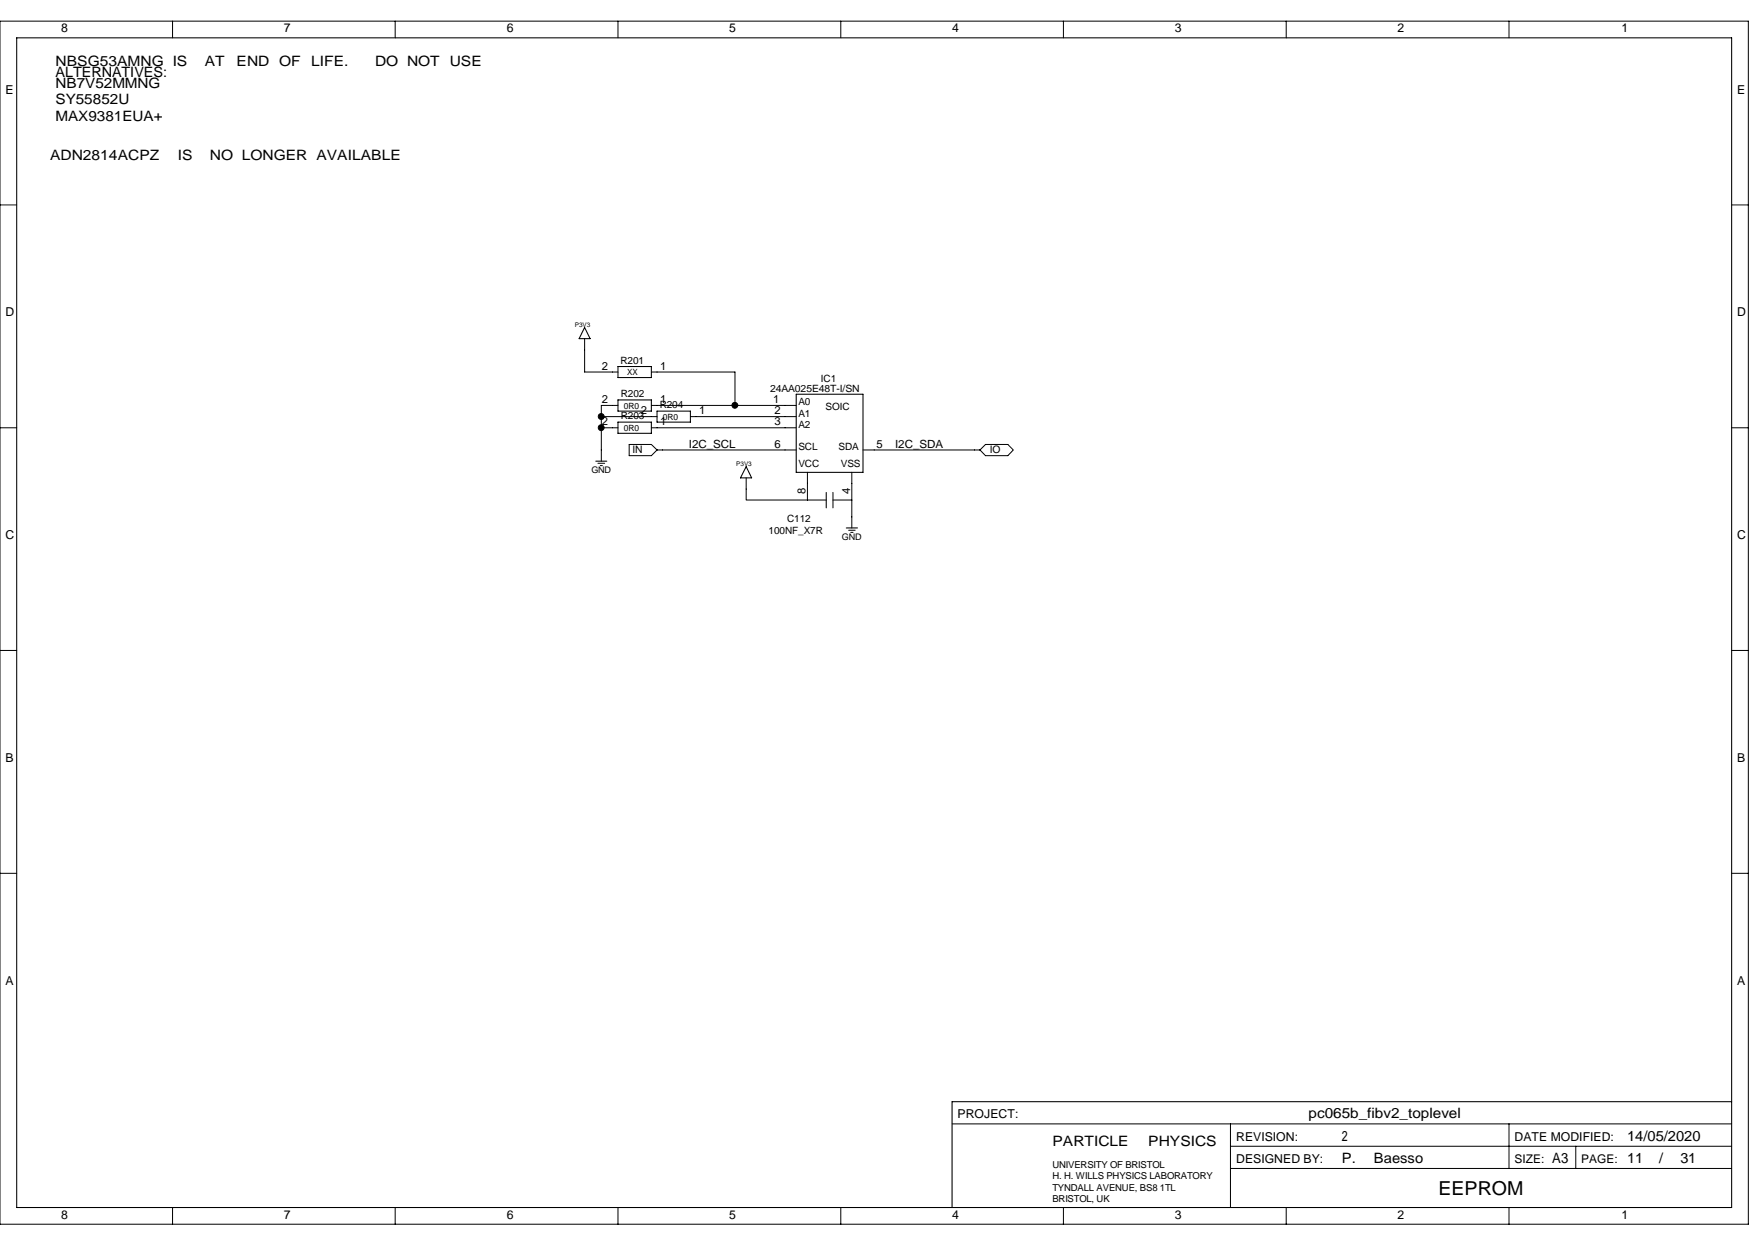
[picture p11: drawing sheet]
<svg xmlns="http://www.w3.org/2000/svg" width="420mm" height="297mm" viewBox="0 0 420 297" stroke-linecap="round" stroke-linejoin="round" font-family="sans-serif">
<g fill="none" stroke="#000" stroke-width=".25">
<path d="M4 9h408.9v278.9h-408.9zM139.4 78.1l1.3 2.6h-2.6zM147.4 87.4h7.9v2.6h-7.9zM147.4 95.3h7.9v2.7h-7.9zM156.7 98h7.9v2.6h-7.9zM189.9 94h15.9v18.6h-15.9zM142.1 109.9h2.6M147.4 100.6h7.9v2.7h-7.9zM177.9 111.3l1.3 2.6h-2.6zM197 117.4v3.7M198.6 117.4v3.7M201.8 125.9h2.7"/>
<path d="M412.9 262.6h-185.9v25.3"/>
</g>
<g fill="none" stroke="#000" stroke-width=".24">
<path d="M0 5h416.9v286.8h-416.9zM41.1 5v4M94.2 5v4M147.4 5v4M200.5 5v4M253.6 5v4M306.7 5v4M359.8 5v4M0 48.9h4M412.9 48.9h4M139.4 80.7v8h8M143.4 99.3h13.3"/>
<path d="M147.4 96.7h-4v13.2M155.3 88.7h20v8M155.3 96.7h34.6M164.6 99.3h25.3M0 102h4M142.6 110.4h1.6M143.1 111h.5M143.4 102h4M150 106h5.3l1.4 1.3-1.4 1.3h-5.3zM155.3 102h34.6M156.7 107.3h33.2M177.9 113.9v5.3h14.6"/>
<path d="M192.5 119.2h4.5M192.5 112.6v6.6M198.6 119.2h4.5M203.1 112.6v13.3M205.8 107.3h27.9M233.7 107.3l1.3-1.3h5.3l1.3 1.3-1.3 1.3h-5.3zM412.9 102h4M202.4 126.4h1.5M202.9 126.9h.5M0 155.1h4M412.9 155.1h4M0 208.2h4"/>
<path d="M412.9 208.2h4M227 267.9h185.9M293.4 273.3h119.5M293.4 267.9v20M293.4 278.6h119.5M359.8 267.9v10.7M375.8 273.3v5.3M41.1 287.9v3.9M94.2 287.9v3.9M147.4 287.9v3.9M200.5 287.9v3.9M253.6 287.9v3.9"/>
<path d="M306.7 287.9v3.9M359.8 287.9v3.9"/>
</g>
<g fill="#000" stroke="#000" stroke-width=".24">
<circle cx="143.4" cy="99.3" r=".7"/>
<circle cx="175.2" cy="96.6" r=".7"/>
<circle cx="143.4" cy="102" r=".7"/>
</g>
<text font-size="4.6" x="343" y="284.9">EEPROM</text>
<g font-size="3.4">
<text x="13.2" y="15.6">NBSG53AMNG IS</text>
<text x="48.8" y="15.6">AT</text>
<text x="56.4" y="15.6">END OF</text>
<text x="74.2" y="15.6">LIFE.</text>
<text x="89.4" y="15.6">DO NOT USE</text>
<text x="13.2" y="20.9">NB7V52MMNG</text>
<text x="13.2" y="18.3">ALTERNATIVES:</text>
<text x="13.2" y="28.9">MAX9381EUA+</text>
<text x="13.2" y="24.9">SY55852U</text>
<text x="11.9" y="38.2">ADN2814ACPZ</text>
<text x="42.4" y="38.2">IS</text>
<text x="50" y="38.2">NO LONGER AVAILABLE</text>
<text x="312" y="266.6">pc065b_fibv2_toplevel</text>
<text x="250.9" y="273.2">PARTICLE</text>
<text x="273.8" y="273.2">PHYSICS</text>
<text x="320" y="271.9">2</text>
<text x="388" y="271.9">14/05/2020</text>
<text x="320" y="277.2">P.</text>
<text x="327.6" y="277.2">Baesso</text>
<text x="370.1" y="277.2">A3</text>
<text x="388" y="277.2">11</text>
<text x="395.6" y="277.2">/</text>
<text x="400.7" y="277.2">31</text>
</g>
<g font-size="2.9">
<text x="14.6" y="7.7">8</text>
<text x="67.7" y="7.7">7</text>
<text x="120.8" y="7.7">6</text>
<text x="173.9" y="7.7">5</text>
<text x="227" y="7.7">4</text>
<text x="280.2" y="7.7">3</text>
<text x="333.2" y="7.7">2</text>
<text x="386.6" y="7.7">1</text>
<text x="1.3" y="22.3">E</text>
<text x="414.3" y="22.3">E</text>
<text x="1.3" y="75.4">D</text>
<text x="414.3" y="75.4">D</text>
<text x="1.3" y="128.5">C</text>
<text x="414.3" y="128.5">C</text>
<text x="1.3" y="181.7">B</text>
<text x="414.3" y="181.7">B</text>
<text x="1.3" y="234.7">A</text>
<text x="414.3" y="234.7">A</text>
<text x="228.3" y="266.6">PROJECT:</text>
<text x="294.8" y="271.9">REVISION:</text>
<text x="361.1" y="271.9">DATE MODIFIED:</text>
<text x="294.8" y="277.2">DESIGNED BY:</text>
<text x="14.6" y="290.5">8</text>
<text x="67.7" y="290.5">7</text>
<text x="120.8" y="290.5">6</text>
<text x="173.9" y="290.5">5</text>
<text x="227" y="290.5">4</text>
<text x="280.2" y="290.5">3</text>
<text x="333.2" y="290.5">2</text>
<text x="386.6" y="290.5">1</text>
</g>
<g font-size="2.8">
<text x="361.1" y="277.2">SIZE:</text>
<text x="377.1" y="277.2">PAGE:</text>
</g>
<g font-size="2.7">
<text x="143.5" y="88.1">2</text>
<text x="157.4" y="88.1">1</text>
<text x="143.5" y="101.4">2</text>
<text x="143.5" y="96.1">2</text>
<text x="152.8" y="98.8">2</text>
<text x="157.4" y="101.4">1</text>
<text x="157.4" y="96.1">1</text>
<text x="166.7" y="98.8">1</text>
<text x="184.4" y="96.1">1</text>
<text x="184.7" y="101.4">3</text>
<text x="184.7" y="98.8">2</text>
<text x="164.3" y="106.8">I2C_SCL</text>
<text x="184.7" y="106.8">6</text>
<text x="209" y="106.8">5</text>
<text x="213.4" y="106.8">I2C_SDA</text>
<text x="192.1" y="117.8" transform="rotate(-90 192.1 117.8)">8</text>
<text x="202.7" y="117.8" transform="rotate(-90 202.7 117.8)">4</text>
</g>
<g font-size="2.5">
<text x="150.8" y="108">IN</text>
<text x="236" y="108">IO</text>
</g>
<g font-size="2.4">
<text x="148" y="86.7">R201</text>
<text x="148" y="94.7">R202</text>
<text x="183.6" y="93.5">24AA025E48T-I/SN</text>
<text x="195.7" y="91.1">IC1</text>
<text x="148" y="100">R203</text>
<text x="157.3" y="97.4">R204</text>
<text x="190.4" y="102">A2</text>
<text x="190.4" y="99.3">A1</text>
<text x="190.4" y="96.7">A0</text>
<text x="196.8" y="97.7">SOIC</text>
<text x="190.4" y="107.3">SCL</text>
<text x="199.9" y="107.3">SDA</text>
<text x="190.4" y="111.3">VCC</text>
<text x="200.5" y="111.3">VSS</text>
<text x="187.7" y="124.5">C112</text>
<text x="183.3" y="127.2">100NF_X7R</text>
</g>
<g font-size="2.3">
<text x="250.9" y="278.5">UNIVERSITY OF BRISTOL</text>
<text x="250.9" y="281.2">H. H. WILLS PHYSICS LABORATORY</text>
<text x="250.9" y="283.8">TYNDALL AVENUE, BS8 1TL</text>
<text x="250.9" y="286.5">BRISTOL, UK</text>
</g>
<g font-size="2.2">
<text x="141" y="112.9">GND</text>
<text x="200.7" y="128.8">GND</text>
</g>
<g font-size="2">
<text x="149.6" y="89.5">XX</text>
<text x="148.8" y="97.4">0R0</text>
<text x="158.1" y="100.1">0R0</text>
<text x="148.8" y="102.7">0R0</text>
</g>
<g font-size="1.5">
<text x="137.1" y="78">P3V3</text>
<text x="175.6" y="111.2">P3V3</text>
</g>
</svg>
